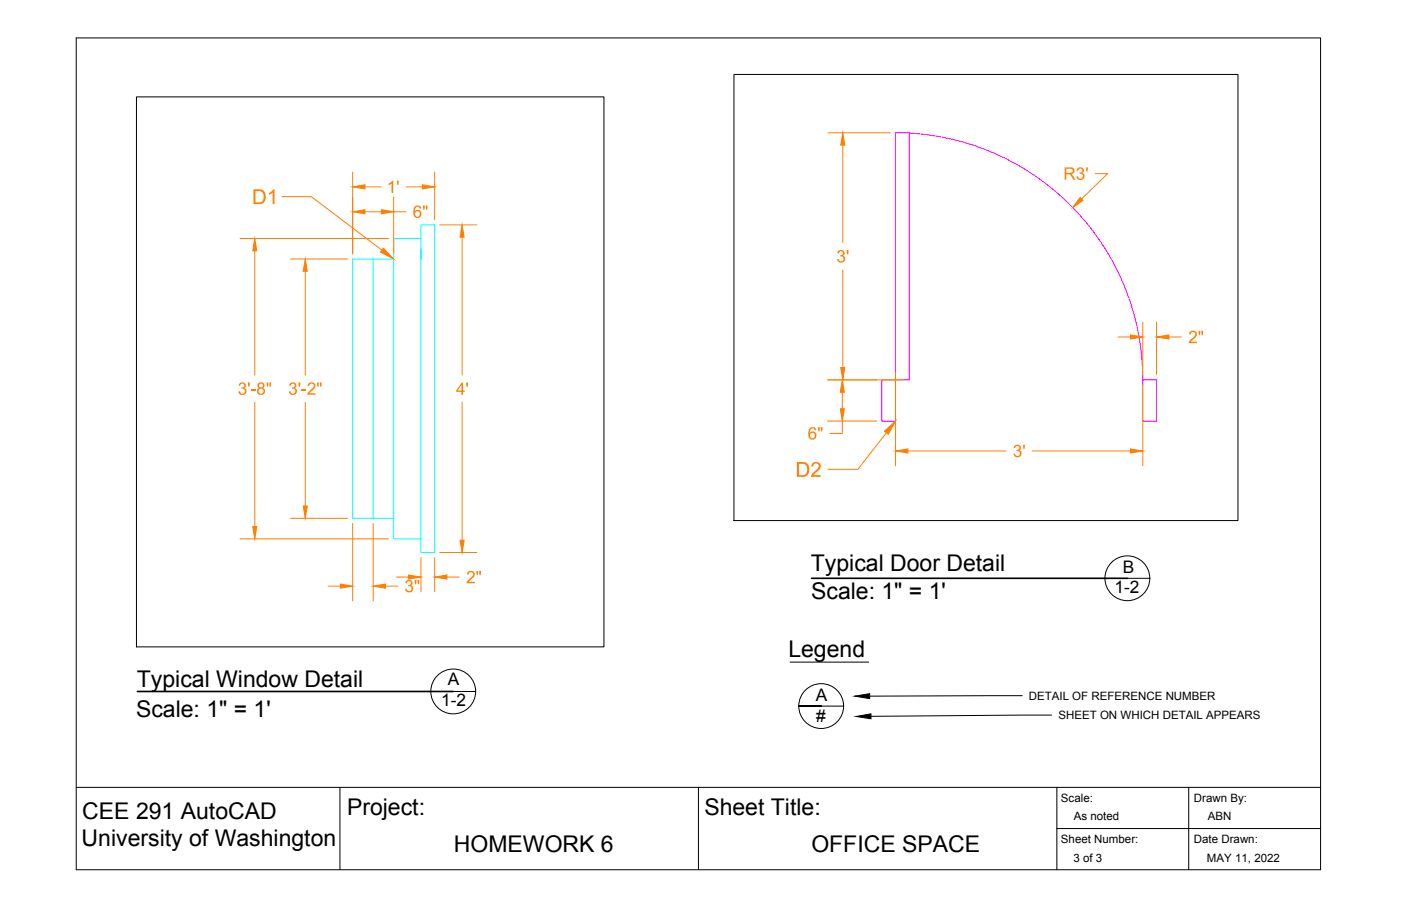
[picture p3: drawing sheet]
<svg xmlns="http://www.w3.org/2000/svg" width="432mm" height="279mm" viewBox="0 0 432 279" stroke-linecap="round" stroke-linejoin="round" font-family="sans-serif">
<!-- layer: Doors -->
<path d="M276 41h4.2v76.2h-4.2v12.7h-4.2v-12.7h4.2zM280.2 41a76.2 76.2 0 0 1 72 76.1M352.2 117.2h4.3v12.7h-4.3z" fill="none" stroke="#f0f" stroke-width=".31"/>
<!-- layer: Detail Dimensions -->
<g fill="none" stroke="#ff7f00" stroke-width=".31">
<path d="M108.7 53.1v25.2M112.5 57.6h5M125.2 57.6h5M134 53.1v14.7M255.2 41h19.2M259.8 44.8v30M337.6 53.5h3.8l-8 7.9M74 73.6h45.8M78.5 77.4v38.3M86.9 60.7h9.1l21.7 16.4M89.5 79.9h17.6M112.5 65.3h5"/>
<path d="M121.3 60.8v17.5M121.3 65.3h3.8M135.5 69.4h11.5M142.4 73.1v42.6M94.1 83.7v32M259.8 83.3v30M352.2 99.3v16.3M356.5 99.3v16.3M255 117.2h23.3M276 114.9v28.8M344.6 103.9h3.8M352.2 118.7v25"/>
<path d="M360.3 103.9h3.8M78.5 124.1v38.3M94.1 124.1v32M142.4 124v42.6M255 129.9h15.2M259.6 129.9v3.8h-3.8M259.6 121v5M273.2 133.4l-8.8 11.4h-9.2M279.8 139.1h30.3M318.2 139.1h30.2M89.5 159.8h17.6M74 166.2h45.8"/>
<path d="M108.7 161.4v23.9M115 161.4v23.9M122.2 178h3.8M129.8 172v10.5M134 172v10.5M135.5 170.4h11.5M137.8 178h3.7M101.1 180.8h3.8M118.8 180.8h3.8"/>
</g>
<g fill="#ff7f00" stroke="#ff7f00" stroke-width=".31">
<path d="M259.8 41l.6 3.8h-1.3z"/>
<path d="M259.1 113.3h1.3l-.6 3.9z"/>
<path d="M276 139.1l3.8-.7v1.3z"/>
<path d="M348.4 138.4l3.8 .7-3.8 .6z"/>
<path d="M348.4 103.3l3.8 .6-3.8 .7z"/>
<path d="M356.5 103.9l3.8-.6v1.3z"/>
<path d="M259.6 117.2l.6 3.8h-1.2z"/>
<path d="M259 126h1.2l-.6 3.9z"/>
<path d="M332.9 60.9l.9 .9-3.2 2.2z"/>
<path d="M272.6 133l3.4-3.1-2.2 4z"/>
<path d="M94.1 79.9l.6 3.8h-1.2z"/>
<path d="M93.5 156.1h1.2l-.6 3.7z"/>
<path d="M78.5 73.6l.6 3.8h-1.2z"/>
<path d="M77.9 162.4h1.2l-.6 3.8z"/>
<path d="M142.4 69.4l.6 3.7h-1.2z"/>
<path d="M141.8 166.6h1.2l-.6 3.8z"/>
<path d="M108.7 57.6l3.8-.6v1.3z"/>
<path d="M130.2 57l3.8 .6-3.8 .7z"/>
<path d="M104.9 180.1l3.8 .7-3.8 .6z"/>
<path d="M115 180.8l3.8-.7v1.3z"/>
<path d="M134 178l3.8-.7v1.3z"/>
<path d="M108.7 65.3l3.8-.6v1.2z"/>
<path d="M117.5 64.7l3.8 .6-3.8 .6z"/>
<path d="M118.2 76.5l3.1 3.4-4.1-2.2z"/>
</g>
<!-- layer: Windows -->
<path d="M115 79.9v79.9M121.3 79.9v-6.3h8.5v6.3M121.3 79.9h-12.6v79.9h12.6M121.3 79.9v79.9M129.8 73.6v-4.2h4.2v101h-4.2v-4.2M129.8 76.7v89.5M121.3 159.8v6.4h8.5" fill="none" stroke="#0ff" stroke-width=".31"/>
<!-- layer: 0 -->
<g fill="none" stroke="#000" stroke-width=".31">
<path d="M23.5 11.7h383.5v256.5h-383.5zM347.5 178.3h6.9M139.7 213.2h6.9M243.5 204.2h24.3M246.2 217.8h13.8M315.1 214.5l-47.1 .2M324.1 220.5l-55.7 .4M23.5 242.8h383.5M104.8 242.8v25.4M215.3 242.8v25.4M325.7 242.8v25.4M325.7 255.5h81.3"/>
<path d="M366.4 242.8v25.4"/>
<circle cx="347.5" cy="178.3" r="6.9"/>
<circle cx="139.7" cy="213.2" r="6.9"/>
<circle cx="253.1" cy="217.7" r="6.9"/>
</g>
<!-- layer: VIEWPORT -->
<path d="M42.1 29.9h144v169.6h-144zM226.2 23h155.4v137.5h-155.4z" fill="none" stroke="#000" stroke-width=".31"/>
<!-- layer: 0 -->
<path d="M250.1 178.3h97.4M42.4 213.2h97.3" fill="none" stroke="#000" stroke-width=".51"/>
<path d="M263.5 214.7l4.5-.8v1.5zM263.9 221l4.5-.9v1.6z" fill="#000" stroke="#000" stroke-width=".31"/>
<g font-size="7.1" fill="#ff7f00">
<text x="77.6" y="62.9">D1</text>
<text x="245.1" y="147.1">D2</text>
</g>
<g font-size="7.1">
<text x="249.9" y="176.2">Typical Door Detail</text>
<text x="250" y="184.8">Scale: 1&quot; = 1'</text>
<text x="243" y="202.7">Legend</text>
<text x="42.2" y="211.7">Typical Window Detail</text>
<text x="41.9" y="221.1">Scale: 1&quot; = 1'</text>
<text x="107" y="251.3">Project:</text>
<text x="217.1" y="251.4">Sheet Title:</text>
<text x="25.4" y="252.4">CEE 291 AutoCAD</text>
<text x="25.2" y="261">University of Washington</text>
<text x="139.9" y="262.9">HOMEWORK 6</text>
<text x="250.1" y="262.9">OFFICE SPACE</text>
</g>
<g font-size="5.9" fill="#ff7f00">
<text x="119.2" y="59.5">1'</text>
<text x="327.7" y="55.4">R3'</text>
<text x="127.2" y="67.2">6&quot;</text>
<text x="257.8" y="80.9">3'</text>
<text x="366.2" y="105.8">2&quot;</text>
<text x="73.3" y="121.7">3'-8&quot; 3'-2&quot;</text>
<text x="140.5" y="121.8">4'</text>
<text x="248.9" y="135.5">6&quot;</text>
<text x="312.1" y="140.9">3'</text>
<text x="143.7" y="179.9">2&quot;</text>
<text x="124.7" y="182.6">3&quot;</text>
</g>
<g font-size="5.3">
<text x="346.1" y="176.8">B</text>
<text x="343.5" y="182.9">1-2</text>
<text x="138" y="211.4">A</text>
<text x="136" y="217.9">1-2</text>
<text x="251.5" y="216.1">A</text>
<text x="251.5" y="222.8">#</text>
</g>
<g font-size="3.5">
<text x="317.1" y="215.8">DETAIL OF REFERENCE NUMBER</text>
<text x="326.2" y="221.8">SHEET ON WHICH DETAIL APPEARS</text>
<text x="327" y="247.4">Scale:</text>
<text x="368" y="247.4">Drawn By:</text>
<text x="331" y="253">As noted</text>
<text x="372.3" y="253">ABN</text>
<text x="327" y="260.1">Sheet Number:</text>
<text x="368" y="260.1">Date Drawn:</text>
<text x="330.8" y="265.7">3 of 3</text>
<text x="372" y="265.7">MAY 11, 2022</text>
</g>
</svg>
